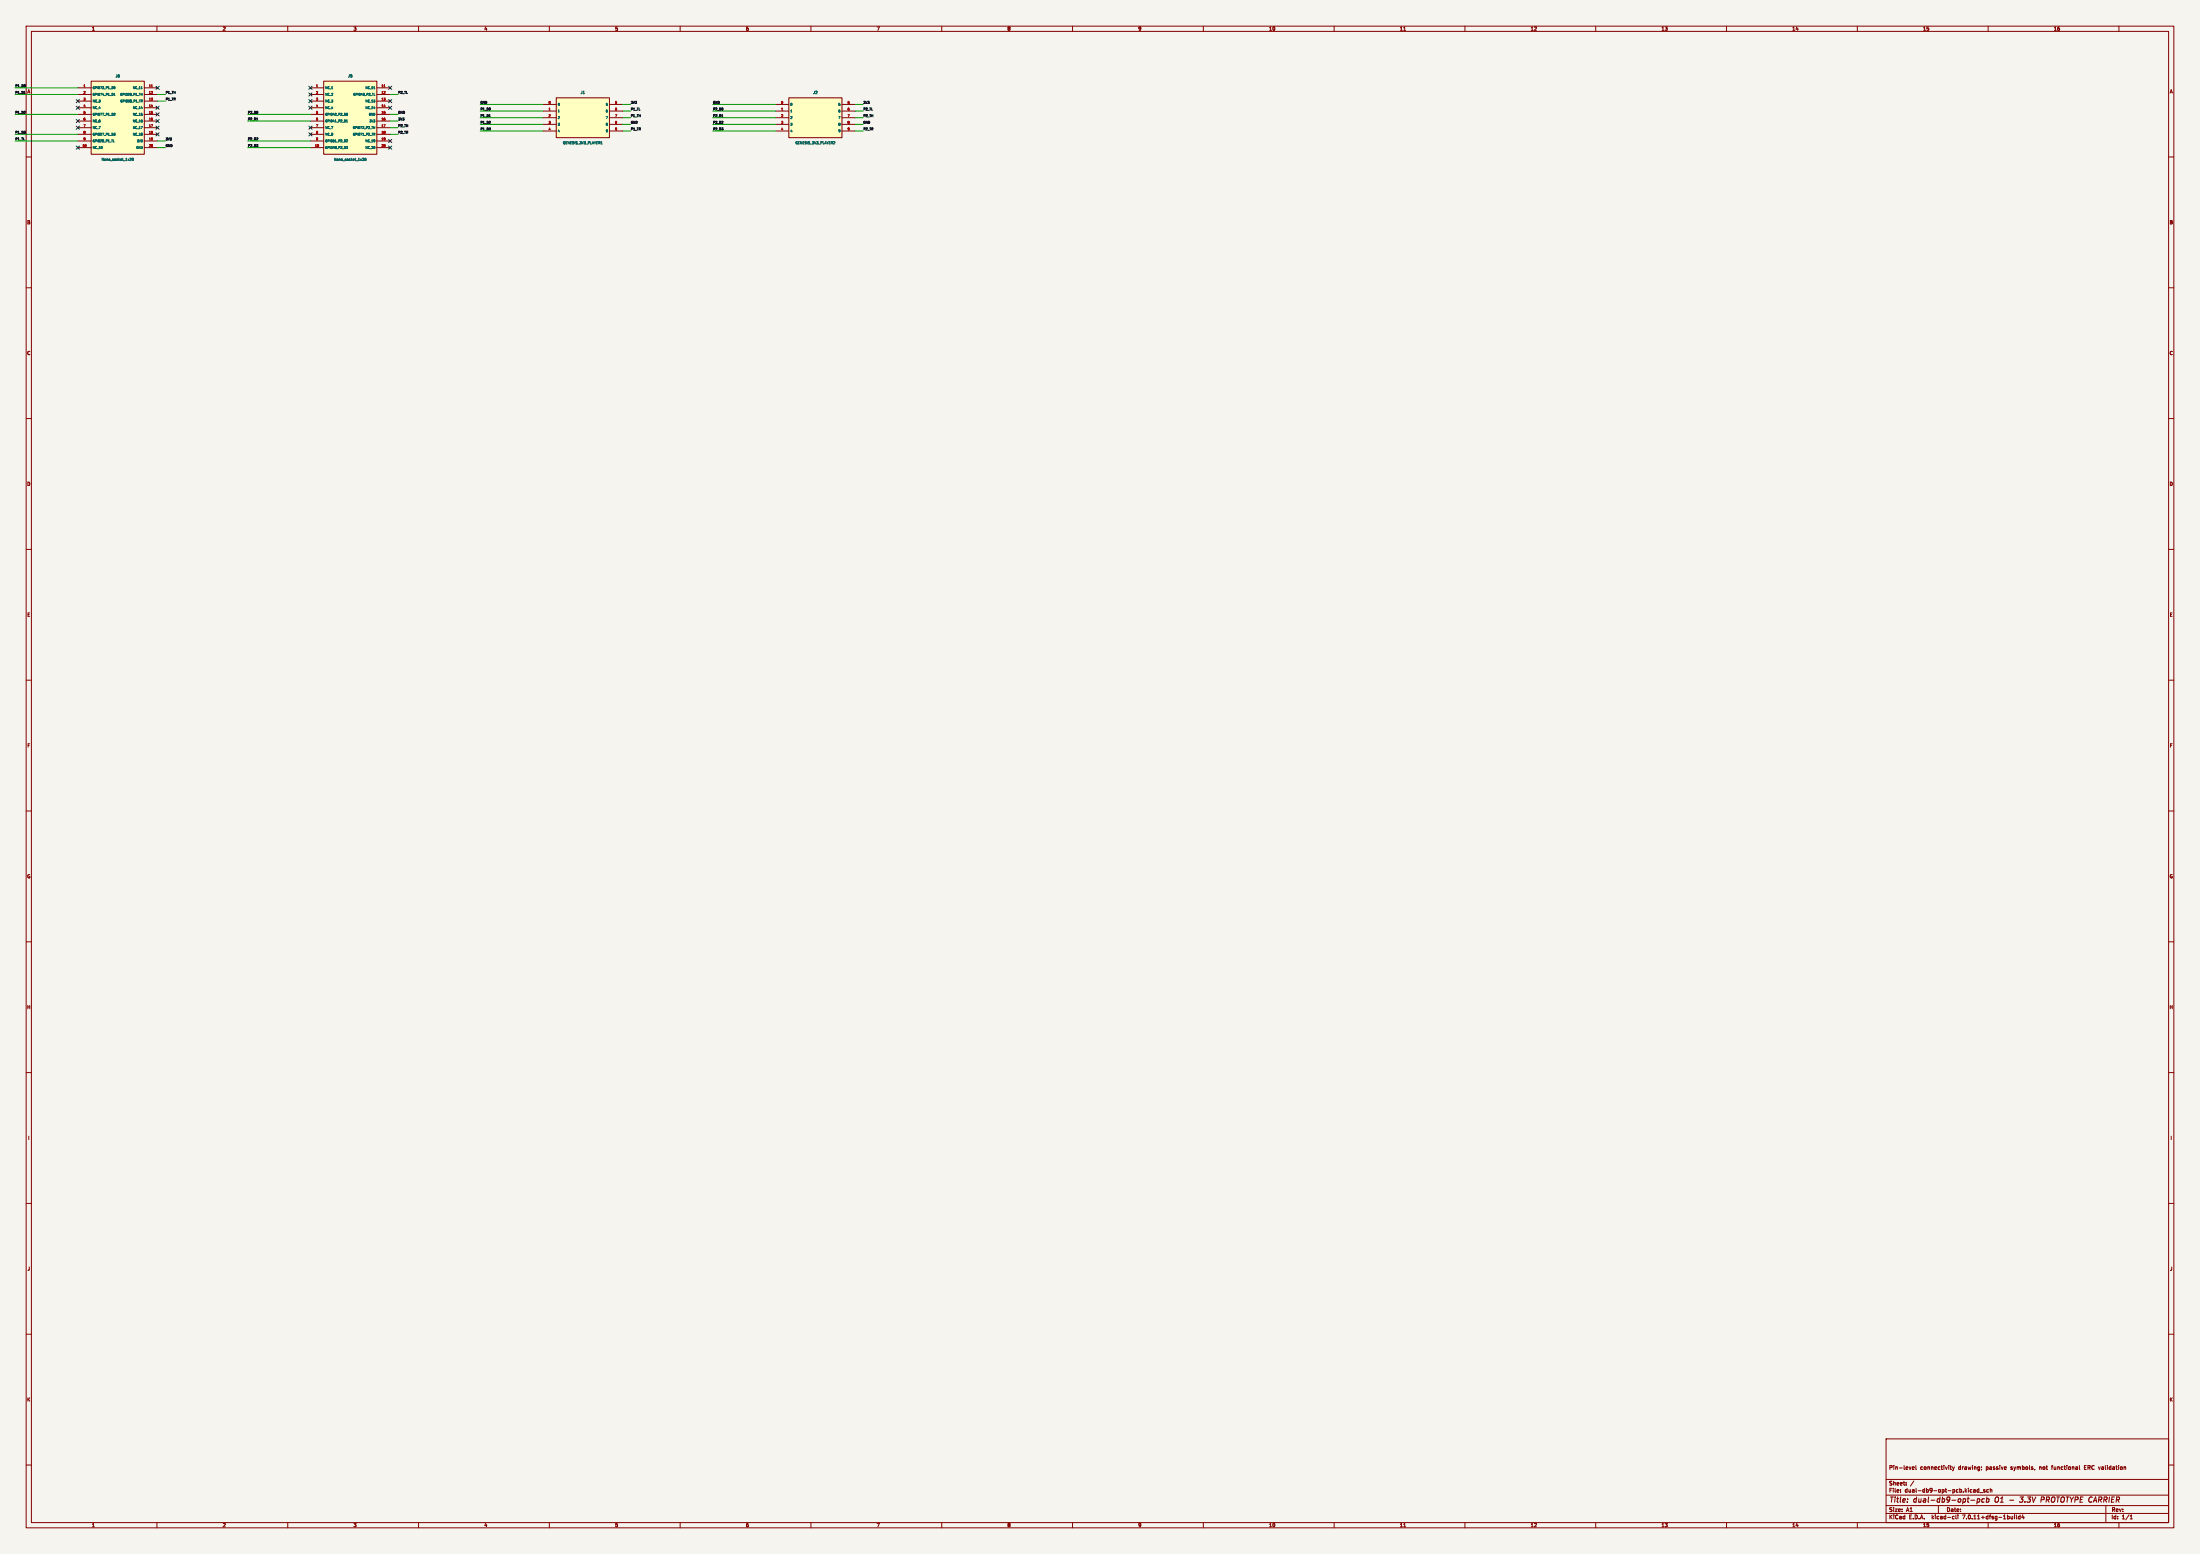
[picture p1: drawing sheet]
(kicad_sch (version 20230121) (generator eeschema) (paper "A1")
  (title_block (title "dual-db9-opt-pcb O1 - 3.3V PROTOTYPE CARRIER")
    (comment 1 "Pin-level connectivity drawing; passive symbols, not functional ERC validation"))
   (lib_symbols (symbol "GenThang:J6" (pin_names (offset .5)) (in_bom yes) (on_board yes)
    (property "Reference" "J6" (at 0 15.97 0) (effects (font (size 1 1))))
    (property "Value" "Nano_socket_1x20" (at 0 -15.97 0) (effects (font (size 1 1))))
    (property "Footprint" "DualDB9Opt:Harwin_M20-7822046_1x20" (at 0 0 0) (effects (font (size 1 1)) hide))
    (symbol "J6_0_1" (rectangle (start -10.16 13.97) (end 10.16 -13.97) (stroke (width .254) (type default)) (fill (type background))))
    (symbol "J6_1_1" (pin passive line (at -15.24 11.43 0) (length 5.08) (name "GPIO73 P1_D0" (effects (font (size .8 .8)))) (number "1" (effects (font (size .8 .8))))) (pin passive line (at -15.24 8.89 0) (length 5.08) (name "GPIO74 P1_D1" (effects (font (size .8 .8)))) (number "2" (effects (font (size .8 .8))))) (pin passive line (at -15.24 6.35 0) (length 5.08) (name "NC 3" (effects (font (size .8 .8)))) (number "3" (effects (font (size .8 .8))))) (pin passive line (at -15.24 3.8099999999999996 0) (length 5.08) (name "NC 4" (effects (font (size .8 .8)))) (number "4" (effects (font (size .8 .8))))) (pin passive line (at -15.24 1.2699999999999996 0) (length 5.08) (name "GPIO77 P1_D2" (effects (font (size .8 .8)))) (number "5" (effects (font (size .8 .8))))) (pin passive line (at -15.24 -1.2699999999999996 0) (length 5.08) (name "NC 6" (effects (font (size .8 .8)))) (number "6" (effects (font (size .8 .8))))) (pin passive line (at -15.24 -3.8100000000000005 0) (length 5.08) (name "NC 7" (effects (font (size .8 .8)))) (number "7" (effects (font (size .8 .8))))) (pin passive line (at -15.24 -6.350000000000001 0) (length 5.08) (name "GPIO27 P1_D3" (effects (font (size .8 .8)))) (number "8" (effects (font (size .8 .8))))) (pin passive line (at -15.24 -8.89 0) (length 5.08) (name "GPIO28 P1_TL" (effects (font (size .8 .8)))) (number "9" (effects (font (size .8 .8))))) (pin passive line (at -15.24 -11.43 0) (length 5.08) (name "NC 10" (effects (font (size .8 .8)))) (number "10" (effects (font (size .8 .8))))) (pin passive line (at 15.24 11.43 180) (length 5.08) (name "NC 11" (effects (font (size .8 .8)))) (number "11" (effects (font (size .8 .8))))) (pin passive line (at 15.24 8.89 180) (length 5.08) (name "GPIO29 P1_TH" (effects (font (size .8 .8)))) (number "12" (effects (font (size .8 .8))))) (pin passive line (at 15.24 6.35 180) (length 5.08) (name "GPIO30 P1_TR" (effects (font (size .8 .8)))) (number "13" (effects (font (size .8 .8))))) (pin passive line (at 15.24 3.8099999999999996 180) (length 5.08) (name "NC 14" (effects (font (size .8 .8)))) (number "14" (effects (font (size .8 .8))))) (pin passive line (at 15.24 1.2699999999999996 180) (length 5.08) (name "NC 15" (effects (font (size .8 .8)))) (number "15" (effects (font (size .8 .8))))) (pin passive line (at 15.24 -1.2699999999999996 180) (length 5.08) (name "NC 16" (effects (font (size .8 .8)))) (number "16" (effects (font (size .8 .8))))) (pin passive line (at 15.24 -3.8100000000000005 180) (length 5.08) (name "NC 17" (effects (font (size .8 .8)))) (number "17" (effects (font (size .8 .8))))) (pin passive line (at 15.24 -6.350000000000001 180) (length 5.08) (name "NC 18" (effects (font (size .8 .8)))) (number "18" (effects (font (size .8 .8))))) (pin passive line (at 15.24 -8.89 180) (length 5.08) (name "3V3" (effects (font (size .8 .8)))) (number "19" (effects (font (size .8 .8))))) (pin passive line (at 15.24 -11.43 180) (length 5.08) (name "GND" (effects (font (size .8 .8)))) (number "20" (effects (font (size .8 .8))))))) (symbol "GenThang:J5" (pin_names (offset .5)) (in_bom yes) (on_board yes)
    (property "Reference" "J5" (at 0 15.97 0) (effects (font (size 1 1))))
    (property "Value" "Nano_socket_1x20" (at 0 -15.97 0) (effects (font (size 1 1))))
    (property "Footprint" "DualDB9Opt:Harwin_M20-7822046_1x20" (at 0 0 0) (effects (font (size 1 1)) hide))
    (symbol "J5_0_1" (rectangle (start -10.16 13.97) (end 10.16 -13.97) (stroke (width .254) (type default)) (fill (type background))))
    (symbol "J5_1_1" (pin passive line (at -15.24 11.43 0) (length 5.08) (name "NC 1" (effects (font (size .8 .8)))) (number "1" (effects (font (size .8 .8))))) (pin passive line (at -15.24 8.89 0) (length 5.08) (name "NC 2" (effects (font (size .8 .8)))) (number "2" (effects (font (size .8 .8))))) (pin passive line (at -15.24 6.35 0) (length 5.08) (name "NC 3" (effects (font (size .8 .8)))) (number "3" (effects (font (size .8 .8))))) (pin passive line (at -15.24 3.8099999999999996 0) (length 5.08) (name "NC 4" (effects (font (size .8 .8)))) (number "4" (effects (font (size .8 .8))))) (pin passive line (at -15.24 1.2699999999999996 0) (length 5.08) (name "GPIO42 P2_D0" (effects (font (size .8 .8)))) (number "5" (effects (font (size .8 .8))))) (pin passive line (at -15.24 -1.2699999999999996 0) (length 5.08) (name "GPIO41 P2_D1" (effects (font (size .8 .8)))) (number "6" (effects (font (size .8 .8))))) (pin passive line (at -15.24 -3.8100000000000005 0) (length 5.08) (name "NC 7" (effects (font (size .8 .8)))) (number "7" (effects (font (size .8 .8))))) (pin passive line (at -15.24 -6.350000000000001 0) (length 5.08) (name "NC 8" (effects (font (size .8 .8)))) (number "8" (effects (font (size .8 .8))))) (pin passive line (at -15.24 -8.89 0) (length 5.08) (name "GPIO51 P2_D2" (effects (font (size .8 .8)))) (number "9" (effects (font (size .8 .8))))) (pin passive line (at -15.24 -11.43 0) (length 5.08) (name "GPIO48 P2_D3" (effects (font (size .8 .8)))) (number "10" (effects (font (size .8 .8))))) (pin passive line (at 15.24 11.43 180) (length 5.08) (name "NC 11" (effects (font (size .8 .8)))) (number "11" (effects (font (size .8 .8))))) (pin passive line (at 15.24 8.89 180) (length 5.08) (name "GPIO49 P2_TL" (effects (font (size .8 .8)))) (number "12" (effects (font (size .8 .8))))) (pin passive line (at 15.24 6.35 180) (length 5.08) (name "NC 13" (effects (font (size .8 .8)))) (number "13" (effects (font (size .8 .8))))) (pin passive line (at 15.24 3.8099999999999996 180) (length 5.08) (name "NC 14" (effects (font (size .8 .8)))) (number "14" (effects (font (size .8 .8))))) (pin passive line (at 15.24 1.2699999999999996 180) (length 5.08) (name "GND" (effects (font (size .8 .8)))) (number "15" (effects (font (size .8 .8))))) (pin passive line (at 15.24 -1.2699999999999996 180) (length 5.08) (name "3V3" (effects (font (size .8 .8)))) (number "16" (effects (font (size .8 .8))))) (pin passive line (at 15.24 -3.8100000000000005 180) (length 5.08) (name "GPIO72 P2_TH" (effects (font (size .8 .8)))) (number "17" (effects (font (size .8 .8))))) (pin passive line (at 15.24 -6.350000000000001 180) (length 5.08) (name "GPIO71 P2_TR" (effects (font (size .8 .8)))) (number "18" (effects (font (size .8 .8))))) (pin passive line (at 15.24 -8.89 180) (length 5.08) (name "NC 19" (effects (font (size .8 .8)))) (number "19" (effects (font (size .8 .8))))) (pin passive line (at 15.24 -11.43 180) (length 5.08) (name "NC 20" (effects (font (size .8 .8)))) (number "20" (effects (font (size .8 .8))))))) (symbol "GenThang:J1" (pin_names (offset .5)) (in_bom yes) (on_board yes)
    (property "Reference" "J1" (at 0 9.620000000000001 0) (effects (font (size 1 1))))
    (property "Value" "GENESIS_3V3_PLAYER1" (at 0 -9.620000000000001 0) (effects (font (size 1 1))))
    (property "Footprint" "DualDB9Opt:Kycon_K22X-E9P-N" (at 0 0 0) (effects (font (size 1 1)) hide))
    (symbol "J1_0_1" (rectangle (start -10.16 7.62) (end 10.16 -7.62) (stroke (width .254) (type default)) (fill (type background))))
    (symbol "J1_1_1" (pin passive line (at -15.24 5.08 0) (length 5.08) (name "0" (effects (font (size .8 .8)))) (number "0" (effects (font (size .8 .8))))) (pin passive line (at -15.24 2.54 0) (length 5.08) (name "1" (effects (font (size .8 .8)))) (number "1" (effects (font (size .8 .8))))) (pin passive line (at -15.24 0.0 0) (length 5.08) (name "2" (effects (font (size .8 .8)))) (number "2" (effects (font (size .8 .8))))) (pin passive line (at -15.24 -2.54 0) (length 5.08) (name "3" (effects (font (size .8 .8)))) (number "3" (effects (font (size .8 .8))))) (pin passive line (at -15.24 -5.08 0) (length 5.08) (name "4" (effects (font (size .8 .8)))) (number "4" (effects (font (size .8 .8))))) (pin passive line (at 15.24 5.08 180) (length 5.08) (name "5" (effects (font (size .8 .8)))) (number "5" (effects (font (size .8 .8))))) (pin passive line (at 15.24 2.54 180) (length 5.08) (name "6" (effects (font (size .8 .8)))) (number "6" (effects (font (size .8 .8))))) (pin passive line (at 15.24 0.0 180) (length 5.08) (name "7" (effects (font (size .8 .8)))) (number "7" (effects (font (size .8 .8))))) (pin passive line (at 15.24 -2.54 180) (length 5.08) (name "8" (effects (font (size .8 .8)))) (number "8" (effects (font (size .8 .8))))) (pin passive line (at 15.24 -5.08 180) (length 5.08) (name "9" (effects (font (size .8 .8)))) (number "9" (effects (font (size .8 .8))))))) (symbol "GenThang:J2" (pin_names (offset .5)) (in_bom yes) (on_board yes)
    (property "Reference" "J2" (at 0 9.620000000000001 0) (effects (font (size 1 1))))
    (property "Value" "GENESIS_3V3_PLAYER2" (at 0 -9.620000000000001 0) (effects (font (size 1 1))))
    (property "Footprint" "DualDB9Opt:Kycon_K22X-E9P-N" (at 0 0 0) (effects (font (size 1 1)) hide))
    (symbol "J2_0_1" (rectangle (start -10.16 7.62) (end 10.16 -7.62) (stroke (width .254) (type default)) (fill (type background))))
    (symbol "J2_1_1" (pin passive line (at -15.24 5.08 0) (length 5.08) (name "0" (effects (font (size .8 .8)))) (number "0" (effects (font (size .8 .8))))) (pin passive line (at -15.24 2.54 0) (length 5.08) (name "1" (effects (font (size .8 .8)))) (number "1" (effects (font (size .8 .8))))) (pin passive line (at -15.24 0.0 0) (length 5.08) (name "2" (effects (font (size .8 .8)))) (number "2" (effects (font (size .8 .8))))) (pin passive line (at -15.24 -2.54 0) (length 5.08) (name "3" (effects (font (size .8 .8)))) (number "3" (effects (font (size .8 .8))))) (pin passive line (at -15.24 -5.08 0) (length 5.08) (name "4" (effects (font (size .8 .8)))) (number "4" (effects (font (size .8 .8))))) (pin passive line (at 15.24 5.08 180) (length 5.08) (name "5" (effects (font (size .8 .8)))) (number "5" (effects (font (size .8 .8))))) (pin passive line (at 15.24 2.54 180) (length 5.08) (name "6" (effects (font (size .8 .8)))) (number "6" (effects (font (size .8 .8))))) (pin passive line (at 15.24 0.0 180) (length 5.08) (name "7" (effects (font (size .8 .8)))) (number "7" (effects (font (size .8 .8))))) (pin passive line (at 15.24 -2.54 180) (length 5.08) (name "8" (effects (font (size .8 .8)))) (number "8" (effects (font (size .8 .8))))) (pin passive line (at 15.24 -5.08 180) (length 5.08) (name "9" (effects (font (size .8 .8)))) (number "9" (effects (font (size .8 .8)))))))) (wire (pts (xy 29.759999999999998 33.57) (xy 5.759999999999998 33.57)) (stroke (width 0) (type default))) (label "P1_D0" (at 5.759999999999998 33.57 0) (effects (font (size .85 .85)) (justify left bottom))) (wire (pts (xy 29.759999999999998 36.11) (xy 5.759999999999998 36.11)) (stroke (width 0) (type default))) (label "P1_D1" (at 5.759999999999998 36.11 0) (effects (font (size .85 .85)) (justify left bottom))) (no_connect (at 29.759999999999998 38.65)) (no_connect (at 29.759999999999998 41.19)) (wire (pts (xy 29.759999999999998 43.730000000000004) (xy 5.759999999999998 43.730000000000004)) (stroke (width 0) (type default))) (label "P1_D2" (at 5.759999999999998 43.730000000000004 0) (effects (font (size .85 .85)) (justify left bottom))) (no_connect (at 29.759999999999998 46.269999999999996)) (no_connect (at 29.759999999999998 48.81)) (wire (pts (xy 29.759999999999998 51.35) (xy 5.759999999999998 51.35)) (stroke (width 0) (type default))) (label "P1_D3" (at 5.759999999999998 51.35 0) (effects (font (size .85 .85)) (justify left bottom))) (wire (pts (xy 29.759999999999998 53.89) (xy 5.759999999999998 53.89)) (stroke (width 0) (type default))) (label "P1_TL" (at 5.759999999999998 53.89 0) (effects (font (size .85 .85)) (justify left bottom))) (no_connect (at 29.759999999999998 56.43)) (no_connect (at 60.24 33.57)) (wire (pts (xy 60.24 36.11) (xy 63.24 36.11)) (stroke (width 0) (type default))) (label "P1_TH" (at 63.24 36.11 0) (effects (font (size .85 .85)) (justify left bottom))) (wire (pts (xy 60.24 38.65) (xy 63.24 38.65)) (stroke (width 0) (type default))) (label "P1_TR" (at 63.24 38.65 0) (effects (font (size .85 .85)) (justify left bottom))) (no_connect (at 60.24 41.19)) (no_connect (at 60.24 43.730000000000004)) (no_connect (at 60.24 46.269999999999996)) (no_connect (at 60.24 48.81)) (no_connect (at 60.24 51.35)) (wire (pts (xy 60.24 53.89) (xy 63.24 53.89)) (stroke (width 0) (type default))) (label "3V3" (at 63.24 53.89 0) (effects (font (size .85 .85)) (justify left bottom))) (wire (pts (xy 60.24 56.43) (xy 63.24 56.43)) (stroke (width 0) (type default))) (label "GND" (at 63.24 56.43 0) (effects (font (size .85 .85)) (justify left bottom))) (no_connect (at 118.66000000000001 33.57)) (no_connect (at 118.66000000000001 36.11)) (no_connect (at 118.66000000000001 38.65)) (no_connect (at 118.66000000000001 41.19)) (wire (pts (xy 118.66000000000001 43.730000000000004) (xy 94.66000000000001 43.730000000000004)) (stroke (width 0) (type default))) (label "P2_D0" (at 94.66000000000001 43.730000000000004 0) (effects (font (size .85 .85)) (justify left bottom))) (wire (pts (xy 118.66000000000001 46.269999999999996) (xy 94.66000000000001 46.269999999999996)) (stroke (width 0) (type default))) (label "P2_D1" (at 94.66000000000001 46.269999999999996 0) (effects (font (size .85 .85)) (justify left bottom))) (no_connect (at 118.66000000000001 48.81)) (no_connect (at 118.66000000000001 51.35)) (wire (pts (xy 118.66000000000001 53.89) (xy 94.66000000000001 53.89)) (stroke (width 0) (type default))) (label "P2_D2" (at 94.66000000000001 53.89 0) (effects (font (size .85 .85)) (justify left bottom))) (wire (pts (xy 118.66000000000001 56.43) (xy 94.66000000000001 56.43)) (stroke (width 0) (type default))) (label "P2_D3" (at 94.66000000000001 56.43 0) (effects (font (size .85 .85)) (justify left bottom))) (no_connect (at 149.14000000000001 33.57)) (wire (pts (xy 149.14000000000001 36.11) (xy 152.14000000000001 36.11)) (stroke (width 0) (type default))) (label "P2_TL" (at 152.14000000000001 36.11 0) (effects (font (size .85 .85)) (justify left bottom))) (no_connect (at 149.14000000000001 38.65)) (no_connect (at 149.14000000000001 41.19)) (wire (pts (xy 149.14000000000001 43.730000000000004) (xy 152.14000000000001 43.730000000000004)) (stroke (width 0) (type default))) (label "GND" (at 152.14000000000001 43.730000000000004 0) (effects (font (size .85 .85)) (justify left bottom))) (wire (pts (xy 149.14000000000001 46.269999999999996) (xy 152.14000000000001 46.269999999999996)) (stroke (width 0) (type default))) (label "3V3" (at 152.14000000000001 46.269999999999996 0) (effects (font (size .85 .85)) (justify left bottom))) (wire (pts (xy 149.14000000000001 48.81) (xy 152.14000000000001 48.81)) (stroke (width 0) (type default))) (label "P2_TH" (at 152.14000000000001 48.81 0) (effects (font (size .85 .85)) (justify left bottom))) (wire (pts (xy 149.14000000000001 51.35) (xy 152.14000000000001 51.35)) (stroke (width 0) (type default))) (label "P2_TR" (at 152.14000000000001 51.35 0) (effects (font (size .85 .85)) (justify left bottom))) (no_connect (at 149.14000000000001 53.89)) (no_connect (at 149.14000000000001 56.43)) (wire (pts (xy 207.56 39.92) (xy 183.56 39.92)) (stroke (width 0) (type default))) (label "GND" (at 183.56 39.92 0) (effects (font (size .85 .85)) (justify left bottom))) (wire (pts (xy 207.56 42.46) (xy 183.56 42.46)) (stroke (width 0) (type default))) (label "P1_D0" (at 183.56 42.46 0) (effects (font (size .85 .85)) (justify left bottom))) (wire (pts (xy 207.56 45.0) (xy 183.56 45.0)) (stroke (width 0) (type default))) (label "P1_D1" (at 183.56 45.0 0) (effects (font (size .85 .85)) (justify left bottom))) (wire (pts (xy 207.56 47.54) (xy 183.56 47.54)) (stroke (width 0) (type default))) (label "P1_D2" (at 183.56 47.54 0) (effects (font (size .85 .85)) (justify left bottom))) (wire (pts (xy 207.56 50.08) (xy 183.56 50.08)) (stroke (width 0) (type default))) (label "P1_D3" (at 183.56 50.08 0) (effects (font (size .85 .85)) (justify left bottom))) (wire (pts (xy 238.04000000000002 39.92) (xy 241.04000000000002 39.92)) (stroke (width 0) (type default))) (label "3V3" (at 241.04000000000002 39.92 0) (effects (font (size .85 .85)) (justify left bottom))) (wire (pts (xy 238.04000000000002 42.46) (xy 241.04000000000002 42.46)) (stroke (width 0) (type default))) (label "P1_TL" (at 241.04000000000002 42.46 0) (effects (font (size .85 .85)) (justify left bottom))) (wire (pts (xy 238.04000000000002 45.0) (xy 241.04000000000002 45.0)) (stroke (width 0) (type default))) (label "P1_TH" (at 241.04000000000002 45.0 0) (effects (font (size .85 .85)) (justify left bottom))) (wire (pts (xy 238.04000000000002 47.54) (xy 241.04000000000002 47.54)) (stroke (width 0) (type default))) (label "GND" (at 241.04000000000002 47.54 0) (effects (font (size .85 .85)) (justify left bottom))) (wire (pts (xy 238.04000000000002 50.08) (xy 241.04000000000002 50.08)) (stroke (width 0) (type default))) (label "P1_TR" (at 241.04000000000002 50.08 0) (effects (font (size .85 .85)) (justify left bottom))) (wire (pts (xy 296.46000000000004 39.92) (xy 272.46000000000004 39.92)) (stroke (width 0) (type default))) (label "GND" (at 272.46000000000004 39.92 0) (effects (font (size .85 .85)) (justify left bottom))) (wire (pts (xy 296.46000000000004 42.46) (xy 272.46000000000004 42.46)) (stroke (width 0) (type default))) (label "P2_D0" (at 272.46000000000004 42.46 0) (effects (font (size .85 .85)) (justify left bottom))) (wire (pts (xy 296.46000000000004 45.0) (xy 272.46000000000004 45.0)) (stroke (width 0) (type default))) (label "P2_D1" (at 272.46000000000004 45.0 0) (effects (font (size .85 .85)) (justify left bottom))) (wire (pts (xy 296.46000000000004 47.54) (xy 272.46000000000004 47.54)) (stroke (width 0) (type default))) (label "P2_D2" (at 272.46000000000004 47.54 0) (effects (font (size .85 .85)) (justify left bottom))) (wire (pts (xy 296.46000000000004 50.08) (xy 272.46000000000004 50.08)) (stroke (width 0) (type default))) (label "P2_D3" (at 272.46000000000004 50.08 0) (effects (font (size .85 .85)) (justify left bottom))) (wire (pts (xy 326.94000000000005 39.92) (xy 329.94000000000005 39.92)) (stroke (width 0) (type default))) (label "3V3" (at 329.94000000000005 39.92 0) (effects (font (size .85 .85)) (justify left bottom))) (wire (pts (xy 326.94000000000005 42.46) (xy 329.94000000000005 42.46)) (stroke (width 0) (type default))) (label "P2_TL" (at 329.94000000000005 42.46 0) (effects (font (size .85 .85)) (justify left bottom))) (wire (pts (xy 326.94000000000005 45.0) (xy 329.94000000000005 45.0)) (stroke (width 0) (type default))) (label "P2_TH" (at 329.94000000000005 45.0 0) (effects (font (size .85 .85)) (justify left bottom))) (wire (pts (xy 326.94000000000005 47.54) (xy 329.94000000000005 47.54)) (stroke (width 0) (type default))) (label "GND" (at 329.94000000000005 47.54 0) (effects (font (size .85 .85)) (justify left bottom))) (wire (pts (xy 326.94000000000005 50.08) (xy 329.94000000000005 50.08)) (stroke (width 0) (type default))) (label "P2_TR" (at 329.94000000000005 50.08 0) (effects (font (size .85 .85)) (justify left bottom))) (symbol (lib_id "GenThang:J6") (at 45.0 45.0 0) (unit 1) (in_bom yes) (on_board yes) (dnp no)
    (property "Reference" "J6" (at 45.0 29.03 0) (effects (font (size 1 1))))
    (property "Value" "Nano_socket_1x20" (at 45.0 60.97 0) (effects (font (size .9 .9))))
    (property "Footprint" "DualDB9Opt:Harwin_M20-7822046_1x20" (at 45.0 45.0 0) (effects (font (size 1 1)) hide))) (symbol (lib_id "GenThang:J5") (at 133.9 45.0 0) (unit 1) (in_bom yes) (on_board yes) (dnp no)
    (property "Reference" "J5" (at 133.9 29.03 0) (effects (font (size 1 1))))
    (property "Value" "Nano_socket_1x20" (at 133.9 60.97 0) (effects (font (size .9 .9))))
    (property "Footprint" "DualDB9Opt:Harwin_M20-7822046_1x20" (at 133.9 45.0 0) (effects (font (size 1 1)) hide))) (symbol (lib_id "GenThang:J1") (at 222.8 45.0 0) (unit 1) (in_bom yes) (on_board yes) (dnp no)
    (property "Reference" "J1" (at 222.8 35.38 0) (effects (font (size 1 1))))
    (property "Value" "GENESIS_3V3_PLAYER1" (at 222.8 54.62 0) (effects (font (size .9 .9))))
    (property "Footprint" "DualDB9Opt:Kycon_K22X-E9P-N" (at 222.8 45.0 0) (effects (font (size 1 1)) hide))) (symbol (lib_id "GenThang:J2") (at 311.70000000000005 45.0 0) (unit 1) (in_bom yes) (on_board yes) (dnp no)
    (property "Reference" "J2" (at 311.70000000000005 35.38 0) (effects (font (size 1 1))))
    (property "Value" "GENESIS_3V3_PLAYER2" (at 311.70000000000005 54.62 0) (effects (font (size .9 .9))))
    (property "Footprint" "DualDB9Opt:Kycon_K22X-E9P-N" (at 311.70000000000005 45.0 0) (effects (font (size 1 1)) hide)))
   (sheet_instances (path "" (page "1"))))
